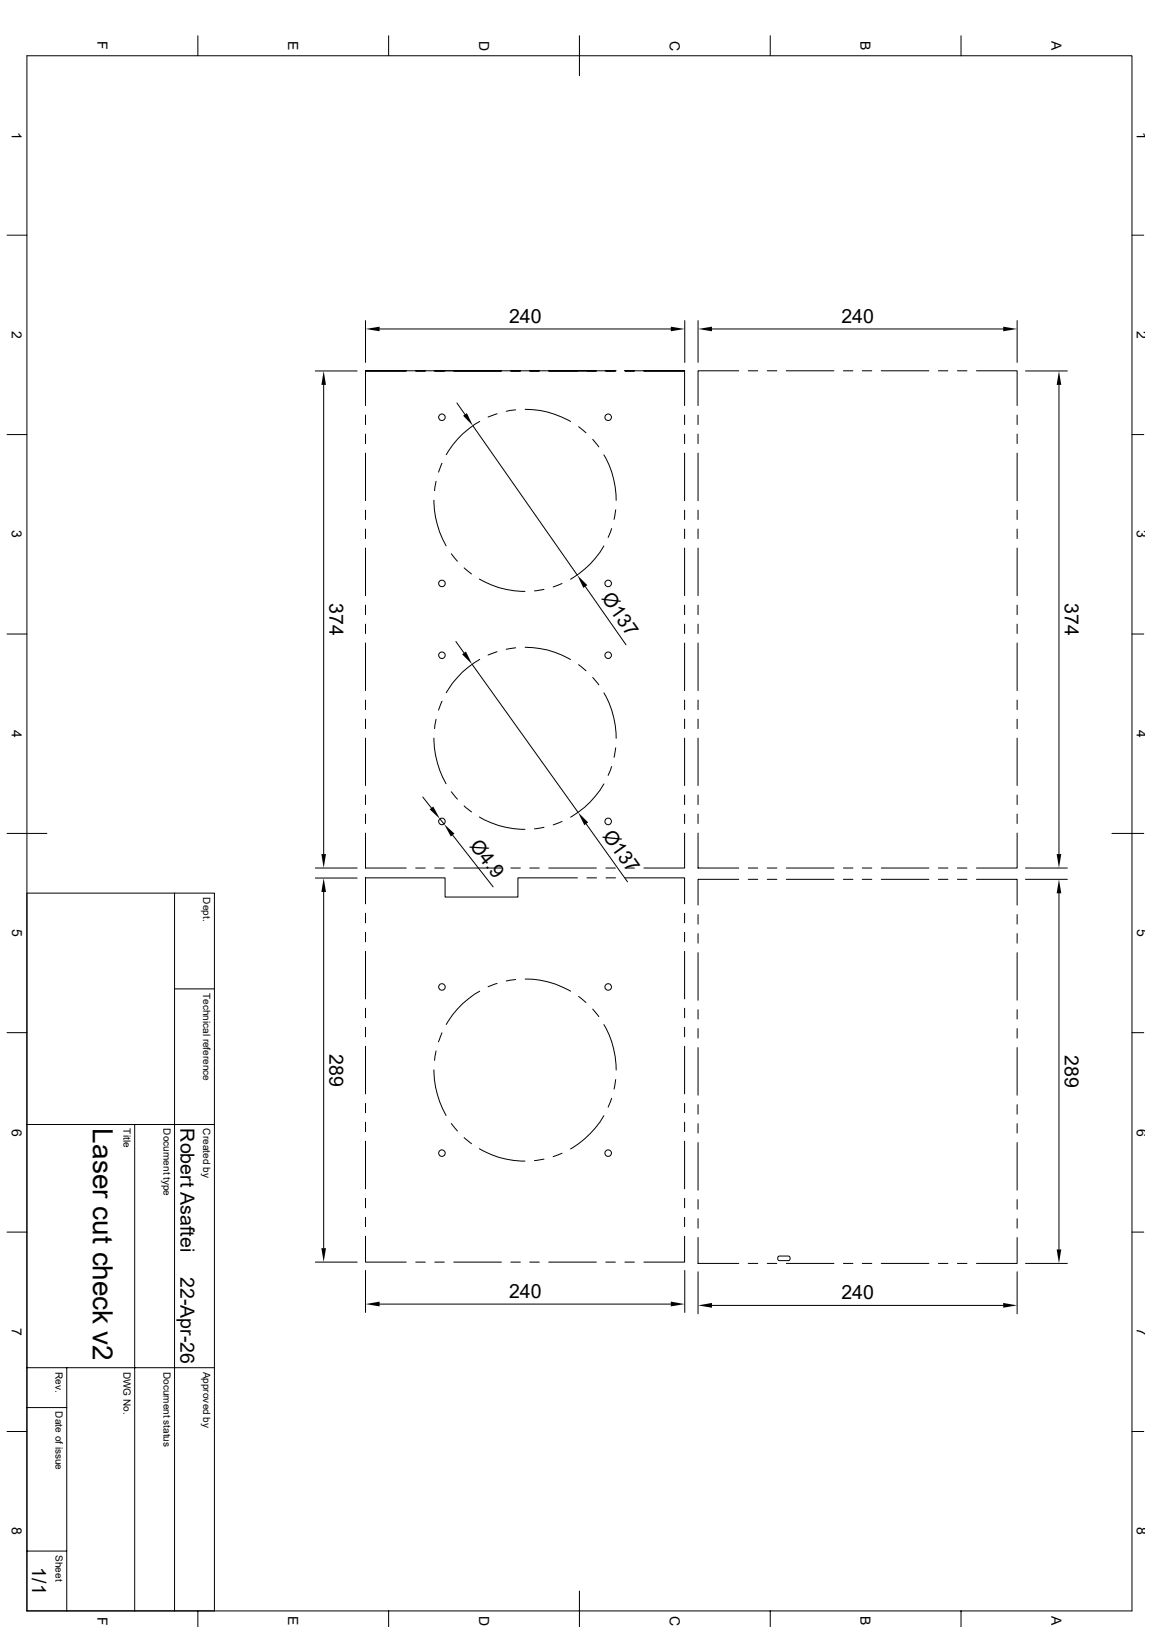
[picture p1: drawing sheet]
<svg xmlns="http://www.w3.org/2000/svg" width="297mm" height="420mm" viewBox="0 0 297 420" stroke-linecap="round" stroke-linejoin="round" font-family="sans-serif">
<g fill="none" stroke="#000" stroke-width=".26">
<path d="M6.9 14.4h285.2v401.4h-285.2zM51.1 9.2v5.2M100.3 9.2v5.2M149.5 9.2v10.4M198.8 9.2v5.2M248 9.2v5.2M1.8 60.7h5.1M292.1 60.7h3M81.4 95.8h10.8M83.5 99.4v121.1M94.3 95.7h54.7M94.3 82.8v10.8"/>
<path d="M94.3 95.7v9M94.3 95.7h10.5M98 84.9h75.1M107.3 95.7h2.4M112 95.7h17.4M113.2 95.7h1.7zM134.3 95.7h-2.5M139.1 95.7h-2.4M156.1 95.7h1.7zM159 95.7h-17.4M161.2 95.7h15.5v9M176.7 82.8v10.8"/>
<path d="M180.1 82.8v10.8M183.7 84.9h75.2M190.6 95.7h-10.5v9M193.1 95.7h2.4M198 95.7h2.4M202.9 95.7h12.3M217.6 95.7h2.5M222.5 95.7h2.5M227.4 95.7h12.3M242.1 95.7h2.5M247.1 95.7h2.4M252 95.7h10.5v9"/>
<path d="M262.5 82.8v10.8M264.6 95.8h10.8M273.3 99.4v121.1M1.8 112.2h5.1M94.3 107.1v2.5M94.3 112.1v2.4M94.3 117v12.2M114 119.6l-.8 2.3M117.9 104l2.1 3M122 109.9l27 38.6M123.8 108.8a22.6 22.6 0 0 0-8.7 8.6M128.3 106.8l-2.4 .9"/>
<path d="M133.1 105.8l-2.5 .4M135.5 105.7a23 23 0 0 1 11.7 3.1M149.3 110.2l1.9 1.5M153 113.4l1.5 2M155.8 117.4a22.5 22.5 0 0 1 3.2 11.8M176.7 107.1v2.5M176.7 112.1v2.4M176.7 117v12.2M180.1 107.1v2.5M180.1 112.1v2.4M180.1 117v12.2M262.5 107.1v2.5"/>
<path d="M262.5 112.1v2.4M262.5 117v12.2M292.1 112.2h3M94.3 131.7v2.4M94.3 136.6v2.4M112 129.1a23.7 23.7 0 0 0 3.1 11.8M112.5 124.2l-.4 2.5M157.8 136.4l-.9 2.3M158.9 131.6l-.4 2.5M176.7 131.7v2.4M176.7 136.6v2.4M180.1 131.7v2.4"/>
<path d="M180.1 136.6v2.4M262.5 131.7v2.4M262.5 136.6v2.4M94.3 141.5v12.3M94.3 156.2v2.5M116.5 143l1.5 1.9M119.8 146.6l1.9 1.6M123.7 149.5a22.7 22.7 0 0 0 11.8 3.2M140.4 152.1l-2.5 .4M145 150.6l-2.3 .9M151 151.4l10.5 15.1M155.8 140.9a23.2 23.2 0 0 1-8.6 8.6"/>
<path d="M176.7 141.5v12.3M176.7 156.2v2.5M180.1 141.5v12.3M180.1 156.2v2.5M262.5 141.5v12.3M262.5 156.2v2.5M1.8 163.7h5.1M94.3 161.1v2.4M94.3 166v12.3M117.6 165.6l2.2 3M121.8 171.5l27.4 38.2M123.8 170.2a22.6 22.6 0 0 0-8.7 8.6"/>
<path d="M128.3 168.2l-2.4 .9M133.1 167.2l-2.5 .4M135.5 167.1a22.6 22.6 0 0 1 11.7 3.2M149.3 171.6l1.9 1.5M153 174.9l1.5 1.9M155.8 178.9a22.9 22.9 0 0 1 3.2 11.7M176.7 161.1v2.4M176.7 166v12.3M180.1 161.1v2.4M180.1 166v12.3M262.5 161.1v2.4M262.5 166v12.3"/>
<path d="M292.1 163.7h3M94.3 180.7v2.5M94.3 185.6v2.5M94.3 190.5v12.3M112 190.5a23.7 23.7 0 0 0 3.1 11.8M112.5 185.7l-.4 2.4M114 181l-.8 2.3M157.8 197.9l-.9 2.3M158.9 193l-.4 2.5M176.7 180.7v2.5M176.7 185.6v2.5M176.7 190.5v12.3"/>
<path d="M180.1 180.7v2.5M180.1 185.6v2.5M180.1 190.5v12.3M262.5 180.7v2.5M262.5 185.6v2.5M262.5 190.5v12.3M1.8 215.1h10.3M94.3 205.2v2.5M94.3 210.1v2.5M94.3 215.1v9h10.5M109.1 205.7l2.2 2.9M113.5 211.4l1.1 1.3"/>
<path d="M116.5 204.4l1.5 1.9M116.8 215.6l10.5 13.3M119.8 208l1.9 1.6M123.7 210.9a22.7 22.7 0 0 0 11.8 3.2M140.4 213.6l-2.5 .4M145 212l-2.3 .9M151.3 212.7l10.6 14.9M155.8 202.4a23.2 23.2 0 0 1-8.6 8.5M176.7 215.1v9h-10.5M176.7 205.2v2.5M176.7 210.1v2.5M180.1 215.1v9h10.5"/>
<path d="M180.1 205.2v2.5M180.1 210.1v2.5M262.5 215.1v9h-10.5M262.5 205.2v2.5M262.5 210.1v2.5M286.9 215.1h8.2M6.9 230.5h48.4v185.3M45 230.5v185.3M81.4 224.1h10.8M81.4 226.7h10.8M83.5 230.3v91.9M94.3 235.8v2.4"/>
<path d="M107.3 224.1h2.4M112.2 224.1h2.4M117.1 224.1h12.3M131.8 224.1h2.5M136.7 224.1h2.4M141.6 224.1h12.3M149 226.6h-15.4v5h-18.7v-5h-20.6v6.7M151.5 226.6h2.4M156.3 224.1h2.5M156.4 226.6h2.4M161.2 224.1h2.5M161.3 226.6h15.4v6.7"/>
<path d="M176.7 235.8v2.4M180.1 236.1v2.4M190.6 227h-10.5v6.6M193.1 224.1h2.4M193.1 227h2.4M198 224.1h2.4M198 227h2.4M202.9 224.1h12.3M202.9 227h12.3M217.6 224.1h2.5M217.6 227h2.5M222.5 224.1h2.5"/>
<path d="M222.5 227h2.5M227.4 224.1h12.3M227.4 227h12.3M242.1 224.1h2.5M242.1 227h2.5M247.1 224.1h2.4M247.1 227h2.4M252 227h10.5v6.6M262.5 236.1v2.4M264.6 224.1h10.8M264.6 227h10.8M273.3 230.6v91.9"/>
<path d="M45 255.3h10.3M94.3 240.7v2.4M94.3 245.6v12.3M123.8 255.9a22.6 22.6 0 0 0-8.7 8.6M128.3 253.9l-2.4 .8M133.1 252.9l-2.5 .3M135.5 252.7a23 23 0 0 1 11.7 3.2M149.3 257.2l1.9 1.6M176.7 240.7v2.4M176.7 245.6v12.3M180.1 241v2.5M180.1 245.9v12.3"/>
<path d="M262.5 241v2.5M262.5 245.9v12.3M1.8 266.6h5.1M94.3 260.3v2.4M94.3 265.2v2.4M94.3 270.1v12.3M112 276.2a23.7 23.7 0 0 0 3.1 11.8M112.5 271.3l-.4 2.4M114 266.6l-.8 2.3M153 260.5l1.5 1.9M155.8 264.5a22.5 22.5 0 0 1 3.2 11.7M158.9 278.7l-.4 2.4"/>
<path d="M176.7 260.3v2.4M176.7 265.2v2.4M176.7 270.1v12.3M180.1 260.6v2.5M180.1 265.5v2.5M180.1 270.4v12.3M262.5 260.6v2.5M262.5 265.5v2.5M262.5 270.4v12.3M292.1 266.6h3M6.9 290.3h48.4M34.8 290.3v125.5"/>
<path d="M94.3 284.8v2.4M94.3 289.7v2.4M94.3 294.6v12.3M116.5 290l1.5 1.9M119.8 293.7l1.9 1.5M123.7 296.5a22.7 22.7 0 0 0 11.8 3.2M140.4 299.2l-2.5 .4M145 297.7l-2.3 .9M155.8 288a24.1 24.1 0 0 1-8.6 8.6M157.8 283.5l-.9 2.3M176.7 284.8v2.4M176.7 289.7v2.4"/>
<path d="M176.7 294.6v12.3M180.1 285.2v2.4M180.1 290.1v2.4M180.1 294.9v12.3M262.5 285.2v2.4M262.5 290.1v2.4M262.5 294.9v12.3M1.8 318.1h5.1M94.3 319.1v6.7h10.5M94.3 309.3v2.5M94.3 314.2v2.5M176.7 319.1v6.7h-10.5"/>
<path d="M176.7 309.3v2.5M176.7 314.2v2.5M180.1 309.7v2.4M180.1 314.6v2.4M180.1 319.4v6.7h10.5M262.5 319.4v6.7h-10.5M262.5 309.7v2.4M262.5 314.6v2.4M292.1 318.1h3M81.4 325.8h10.8M94.3 328v10.8M98 336.6h75.1"/>
<path d="M107.3 325.8h2.4M112.2 325.8h2.4M117.1 325.8h12.3M131.8 325.8h2.5M136.7 325.8h2.4M141.6 325.8h12.3M156.3 325.8h2.5M161.2 325.8h2.5M176.7 328v10.8M180.1 328.3v10.8M183.7 337h75.2M193.1 326.1h2.4"/>
<path d="M198 326.1h2.4M200.8 324.4l.3-.2h2.4l.3 .2 .1 .6-.3 .4h-2.6l-.3-.3zM202.9 326.1h12.3M217.6 326.1h2.5M222.5 326.1h2.5M227.4 326.1h12.3M242.1 326.1h2.5M247.1 326.1h2.4M262.5 328.3v10.8M264.6 326.1h10.8M6.9 353.1h48.4M17.2 353.1v62.7"/>
<path d="M1.8 369.5h5.1M6.9 363.3h10.3M292.1 369.5h3M6.9 400.4h10.3M51.1 415.8v4.1M100.3 415.8v4.1M149.5 410.7v9.2M198.8 415.8v4.1M248 415.8v4.1"/>
<circle cx="114" cy="107.7" r=".84"/>
<circle cx="156.9" cy="107.7" r=".84"/>
<circle cx="114" cy="150.6" r=".84"/>
<circle cx="156.9" cy="150.6" r=".84"/>
<circle cx="114" cy="169.1" r=".82"/>
<circle cx="156.9" cy="169.1" r=".82"/>
<circle cx="114" cy="212" r=".84"/>
<circle cx="156.9" cy="212" r=".84"/>
<circle cx="114" cy="254.8" r=".84"/>
<circle cx="156.9" cy="254.8" r=".84"/>
<circle cx="114" cy="297.7" r=".82"/>
<circle cx="156.9" cy="297.7" r=".82"/>
</g>
<g fill="#000">
<path d="M83.5 95.8l.6 3.6h-1.2zM94.3 84.9l3.7-.6v1.2zM173.1 84.3l3.6 .6-3.6 .6zM180.1 84.9l3.6-.6v1.2zM258.9 84.3l3.6 .6-3.6 .6zM273.3 95.8l.6 3.6h-1.2zM119.5 107.3l1-.7 1.5 3.3zM149 148.5l2.6 2.5-1.1 .8zM119.3 168.9l.9-.7 1.6 3.3zM110.9 208.9l.9-.7 1.7 3.2zM114.6 212.7l2.7 2.5-1 .7zM149.2 209.7l2.6 2.6-1 .7z"/>
<path d="M82.9 220.5h1.2l-.6 3.6zM83.5 226.7l.6 3.6h-1.2zM272.7 220.5h1.2l-.6 3.6zM273.3 227l.6 3.6h-1.2zM82.9 322.2h1.2l-.6 3.6zM94.3 336.6l3.7-.6v1.2zM173.1 336l3.6 .6-3.6 .6zM180.1 337l3.6-.7v1.3zM258.9 336.3l3.6 .7-3.6 .6zM272.7 322.5h1.2l-.6 3.6z"/>
</g>
<text font-size="7.2" x="23.9" y="291.3" transform="rotate(90 23.9 291.3)">Laser cut check v2</text>
<g font-size="5">
<text x="131.4" y="83.4">240</text>
<text x="217.1" y="83.4">240</text>
<text x="85" y="155.7" transform="rotate(90 85 155.7)">374</text>
<text x="155.1" y="154.5" transform="rotate(55 155.1 154.5)">Ø137</text>
<text x="274.8" y="155.7" transform="rotate(90 274.8 155.7)">374</text>
<text x="155.4" y="215.7" transform="rotate(55 155.4 215.7)">Ø137</text>
<text x="121" y="218.4" transform="rotate(52 121 218.4)">Ø4.9</text>
<text x="85" y="272.1" transform="rotate(90 85 272.1)">289</text>
<text x="274.8" y="272.4" transform="rotate(90 274.8 272.4)">289</text>
<text x="46.6" y="291.3" transform="rotate(90 46.6 291.3)">Robert Asaftei</text>
<text x="46.6" y="329.6" transform="rotate(90 46.6 329.6)">22-Apr-26</text>
<text x="131.4" y="335.1">240</text>
<text x="217.1" y="335.4">240</text>
<text x="8.3" y="404.6" transform="rotate(90 8.3 404.6)">1/1</text>
</g>
<g font-size="3.6">
<text x="25.1" y="10.7" transform="rotate(90 25.1 10.7)">F</text>
<text x="74.4" y="10.6" transform="rotate(90 74.4 10.6)">E</text>
<text x="123.6" y="10.5" transform="rotate(90 123.6 10.5)">D</text>
<text x="172.8" y="10.5" transform="rotate(90 172.8 10.5)">C</text>
<text x="222.1" y="10.6" transform="rotate(90 222.1 10.6)">B</text>
<text x="271.3" y="10.6" transform="rotate(90 271.3 10.6)">A</text>
<text x="3.1" y="34" transform="rotate(90 3.1 34)">1</text>
<text x="293.4" y="34" transform="rotate(90 293.4 34)">1</text>
<text x="3.1" y="85.4" transform="rotate(90 3.1 85.4)">2</text>
<text x="293.4" y="85.4" transform="rotate(90 293.4 85.4)">2</text>
<text x="3.1" y="136.9" transform="rotate(90 3.1 136.9)">3</text>
<text x="293.4" y="136.9" transform="rotate(90 293.4 136.9)">3</text>
<text x="3.1" y="188.4" transform="rotate(90 3.1 188.4)">4</text>
<text x="293.4" y="188.4" transform="rotate(90 293.4 188.4)">4</text>
<text x="3.1" y="239.9" transform="rotate(90 3.1 239.9)">5</text>
<text x="293.4" y="239.9" transform="rotate(90 293.4 239.9)">5</text>
<text x="3.1" y="291.3" transform="rotate(90 3.1 291.3)">6</text>
<text x="293.4" y="291.3" transform="rotate(90 293.4 291.3)">6</text>
<text x="3.1" y="342.8" transform="rotate(90 3.1 342.8)">7</text>
<text x="293.4" y="342.8" transform="rotate(90 293.4 342.8)">7</text>
<text x="3.1" y="394.3" transform="rotate(90 3.1 394.3)">8</text>
<text x="293.4" y="394.3" transform="rotate(90 293.4 394.3)">8</text>
<text x="25.1" y="417.3" transform="rotate(90 25.1 417.3)">F</text>
<text x="74.4" y="417.2" transform="rotate(90 74.4 417.2)">E</text>
<text x="123.6" y="417.1" transform="rotate(90 123.6 417.1)">D</text>
<text x="172.8" y="417.1" transform="rotate(90 172.8 417.1)">C</text>
<text x="222.1" y="417.2" transform="rotate(90 222.1 417.2)">B</text>
<text x="271.3" y="417.2" transform="rotate(90 271.3 417.2)">A</text>
</g>
<g font-size="2.6">
<text x="52.5" y="231.6" transform="rotate(90 52.5 231.6)">Dept.</text>
<text x="52.5" y="256.3" transform="rotate(90 52.5 256.3)">Technical reference</text>
<text x="31.9" y="291.3" transform="rotate(90 31.9 291.3)">Title</text>
<text x="42.2" y="291.3" transform="rotate(90 42.2 291.3)">Document type</text>
<text x="52.5" y="291.3" transform="rotate(90 52.5 291.3)">Created by</text>
<text x="14.4" y="354.1" transform="rotate(90 14.4 354.1)">Rev.</text>
<text x="31.9" y="354.1" transform="rotate(90 31.9 354.1)">DWG No.</text>
<text x="42.2" y="354.1" transform="rotate(90 42.2 354.1)">Document status</text>
<text x="52.5" y="354.1" transform="rotate(90 52.5 354.1)">Approved by</text>
<text x="14.4" y="364.4" transform="rotate(90 14.4 364.4)">Date of issue</text>
<text x="14.4" y="401.4" transform="rotate(90 14.4 401.4)">Sheet</text>
</g>
</svg>
